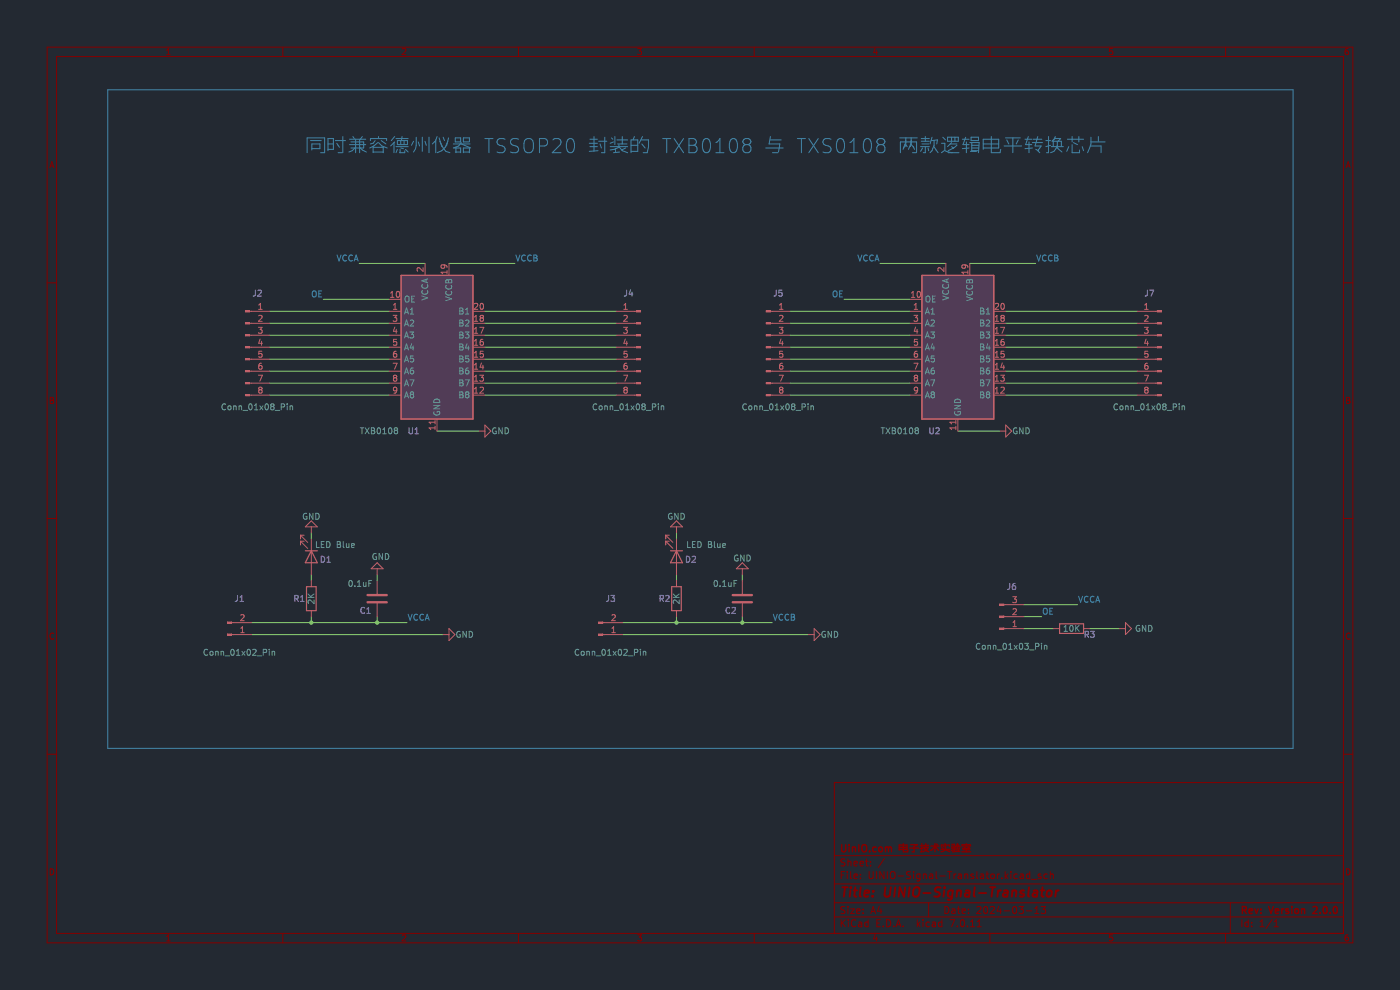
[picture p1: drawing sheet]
(kicad_sch (version 20230121) (generator eeschema)

 (paper "A4")

 (title_block
  (title "UINIO-Signal-Translator")
  (date "2024-03-13")
  (rev "Version 2.0.0")
  (company "UinIO.com 电子技术实验室"))

 (lib_symbols
  (symbol "Connector:Conn_01x02_Pin" (pin_names (offset 1.016) hide) (in_bom yes) (on_board yes)
   (property "Reference" "J" (at 0 2.54 0) (effects (font (size 1.27 1.27))))
   (property "Value" "Conn_01x02_Pin" (at 0 -5.08 0) (effects (font (size 1.27 1.27))))
   (property "Footprint" "" (at 0 0 0) (effects (font (size 1.27 1.27)) hide))
   (property "Datasheet" "~" (at 0 0 0) (effects (font (size 1.27 1.27)) hide))
   (property "ki_locked" "" (at 0 0 0) (effects (font (size 1.27 1.27))))
   (symbol "Conn_01x02_Pin_1_1"
    (polyline (pts (xy 1.27 -2.54) (xy 0.8636 -2.54)) (stroke (width 0.1524) (type default)) (fill (type none)))
    (polyline (pts (xy 1.27 0) (xy 0.8636 0)) (stroke (width 0.1524) (type default)) (fill (type none)))
    (rectangle (start 0.8636 -2.413) (end 0 -2.667) (stroke (width 0.1524) (type default)) (fill (type outline)))
    (rectangle (start 0.8636 0.127) (end 0 -0.127) (stroke (width 0.1524) (type default)) (fill (type outline)))
    (pin passive line (at 5.08 0 180) (length 3.81) (name "Pin_1" (effects (font (size 1.27 1.27)))) (number "1" (effects (font (size 1.27 1.27)))))
    (pin passive line (at 5.08 -2.54 180) (length 3.81) (name "Pin_2" (effects (font (size 1.27 1.27)))) (number "2" (effects (font (size 1.27 1.27)))))))
  (symbol "Connector:Conn_01x03_Pin" (pin_names (offset 1.016) hide) (in_bom yes) (on_board yes)
   (property "Reference" "J" (at 0 5.08 0) (effects (font (size 1.27 1.27))))
   (property "Value" "Conn_01x03_Pin" (at 0 -5.08 0) (effects (font (size 1.27 1.27))))
   (property "Footprint" "" (at 0 0 0) (effects (font (size 1.27 1.27)) hide))
   (property "Datasheet" "~" (at 0 0 0) (effects (font (size 1.27 1.27)) hide))
   (property "ki_locked" "" (at 0 0 0) (effects (font (size 1.27 1.27))))
   (symbol "Conn_01x03_Pin_1_1"
    (polyline (pts (xy 1.27 -2.54) (xy 0.8636 -2.54)) (stroke (width 0.1524) (type default)) (fill (type none)))
    (polyline (pts (xy 1.27 0) (xy 0.8636 0)) (stroke (width 0.1524) (type default)) (fill (type none)))
    (polyline (pts (xy 1.27 2.54) (xy 0.8636 2.54)) (stroke (width 0.1524) (type default)) (fill (type none)))
    (rectangle (start 0.8636 -2.413) (end 0 -2.667) (stroke (width 0.1524) (type default)) (fill (type outline)))
    (rectangle (start 0.8636 0.127) (end 0 -0.127) (stroke (width 0.1524) (type default)) (fill (type outline)))
    (rectangle (start 0.8636 2.667) (end 0 2.413) (stroke (width 0.1524) (type default)) (fill (type outline)))
    (pin passive line (at 5.08 2.54 180) (length 3.81) (name "Pin_1" (effects (font (size 1.27 1.27)))) (number "1" (effects (font (size 1.27 1.27)))))
    (pin passive line (at 5.08 0 180) (length 3.81) (name "Pin_2" (effects (font (size 1.27 1.27)))) (number "2" (effects (font (size 1.27 1.27)))))
    (pin passive line (at 5.08 -2.54 180) (length 3.81) (name "Pin_3" (effects (font (size 1.27 1.27)))) (number "3" (effects (font (size 1.27 1.27)))))))
  (symbol "Connector:Conn_01x08_Pin" (pin_names (offset 1.016) hide) (in_bom yes) (on_board yes)
   (property "Reference" "J" (at 0 10.16 0) (effects (font (size 1.27 1.27))))
   (property "Value" "Conn_01x08_Pin" (at 0 -12.7 0) (effects (font (size 1.27 1.27))))
   (property "Footprint" "" (at 0 0 0) (effects (font (size 1.27 1.27)) hide))
   (property "Datasheet" "~" (at 0 0 0) (effects (font (size 1.27 1.27)) hide))
   (property "ki_locked" "" (at 0 0 0) (effects (font (size 1.27 1.27))))
   (symbol "Conn_01x08_Pin_1_1"
    (polyline (pts (xy 1.27 -10.16) (xy 0.8636 -10.16)) (stroke (width 0.1524) (type default)) (fill (type none)))
    (polyline (pts (xy 1.27 -7.62) (xy 0.8636 -7.62)) (stroke (width 0.1524) (type default)) (fill (type none)))
    (polyline (pts (xy 1.27 -5.08) (xy 0.8636 -5.08)) (stroke (width 0.1524) (type default)) (fill (type none)))
    (polyline (pts (xy 1.27 -2.54) (xy 0.8636 -2.54)) (stroke (width 0.1524) (type default)) (fill (type none)))
    (polyline (pts (xy 1.27 0) (xy 0.8636 0)) (stroke (width 0.1524) (type default)) (fill (type none)))
    (polyline (pts (xy 1.27 2.54) (xy 0.8636 2.54)) (stroke (width 0.1524) (type default)) (fill (type none)))
    (polyline (pts (xy 1.27 5.08) (xy 0.8636 5.08)) (stroke (width 0.1524) (type default)) (fill (type none)))
    (polyline (pts (xy 1.27 7.62) (xy 0.8636 7.62)) (stroke (width 0.1524) (type default)) (fill (type none)))
    (rectangle (start 0.8636 -10.033) (end 0 -10.287) (stroke (width 0.1524) (type default)) (fill (type outline)))
    (rectangle (start 0.8636 -7.493) (end 0 -7.747) (stroke (width 0.1524) (type default)) (fill (type outline)))
    (rectangle (start 0.8636 -4.953) (end 0 -5.207) (stroke (width 0.1524) (type default)) (fill (type outline)))
    (rectangle (start 0.8636 -2.413) (end 0 -2.667) (stroke (width 0.1524) (type default)) (fill (type outline)))
    (rectangle (start 0.8636 0.127) (end 0 -0.127) (stroke (width 0.1524) (type default)) (fill (type outline)))
    (rectangle (start 0.8636 2.667) (end 0 2.413) (stroke (width 0.1524) (type default)) (fill (type outline)))
    (rectangle (start 0.8636 5.207) (end 0 4.953) (stroke (width 0.1524) (type default)) (fill (type outline)))
    (rectangle (start 0.8636 7.747) (end 0 7.493) (stroke (width 0.1524) (type default)) (fill (type outline)))
    (pin passive line (at 5.08 7.62 180) (length 3.81) (name "Pin_1" (effects (font (size 1.27 1.27)))) (number "1" (effects (font (size 1.27 1.27)))))
    (pin passive line (at 5.08 5.08 180) (length 3.81) (name "Pin_2" (effects (font (size 1.27 1.27)))) (number "2" (effects (font (size 1.27 1.27)))))
    (pin passive line (at 5.08 2.54 180) (length 3.81) (name "Pin_3" (effects (font (size 1.27 1.27)))) (number "3" (effects (font (size 1.27 1.27)))))
    (pin passive line (at 5.08 0 180) (length 3.81) (name "Pin_4" (effects (font (size 1.27 1.27)))) (number "4" (effects (font (size 1.27 1.27)))))
    (pin passive line (at 5.08 -2.54 180) (length 3.81) (name "Pin_5" (effects (font (size 1.27 1.27)))) (number "5" (effects (font (size 1.27 1.27)))))
    (pin passive line (at 5.08 -5.08 180) (length 3.81) (name "Pin_6" (effects (font (size 1.27 1.27)))) (number "6" (effects (font (size 1.27 1.27)))))
    (pin passive line (at 5.08 -7.62 180) (length 3.81) (name "Pin_7" (effects (font (size 1.27 1.27)))) (number "7" (effects (font (size 1.27 1.27)))))
    (pin passive line (at 5.08 -10.16 180) (length 3.81) (name "Pin_8" (effects (font (size 1.27 1.27)))) (number "8" (effects (font (size 1.27 1.27)))))))
  (symbol "Device:C" (pin_numbers hide) (pin_names (offset 0.254)) (in_bom yes) (on_board yes)
   (property "Reference" "C" (at 0.635 2.54 0) (effects (font (size 1.27 1.27)) (justify left)))
   (property "Value" "C" (at 0.635 -2.54 0) (effects (font (size 1.27 1.27)) (justify left)))
   (property "Footprint" "" (at 0.9652 -3.81 0) (effects (font (size 1.27 1.27)) hide))
   (property "Datasheet" "~" (at 0 0 0) (effects (font (size 1.27 1.27)) hide))
   (symbol "C_0_1"
    (polyline (pts (xy -2.032 -0.762) (xy 2.032 -0.762)) (stroke (width 0.508) (type default)) (fill (type none)))
    (polyline (pts (xy -2.032 0.762) (xy 2.032 0.762)) (stroke (width 0.508) (type default)) (fill (type none))))
   (symbol "C_1_1"
    (pin passive line (at 0 3.81 270) (length 2.794) (name "~" (effects (font (size 1.27 1.27)))) (number "1" (effects (font (size 1.27 1.27)))))
    (pin passive line (at 0 -3.81 90) (length 2.794) (name "~" (effects (font (size 1.27 1.27)))) (number "2" (effects (font (size 1.27 1.27)))))))
  (symbol "Device:LED" (pin_numbers hide) (pin_names (offset 1.016) hide) (in_bom yes) (on_board yes)
   (property "Reference" "D" (at 0 2.54 0) (effects (font (size 1.27 1.27))))
   (property "Value" "LED" (at 0 -2.54 0) (effects (font (size 1.27 1.27))))
   (property "Footprint" "" (at 0 0 0) (effects (font (size 1.27 1.27)) hide))
   (property "Datasheet" "~" (at 0 0 0) (effects (font (size 1.27 1.27)) hide))
   (symbol "LED_0_1"
    (polyline (pts (xy -1.27 -1.27) (xy -1.27 1.27)) (stroke (width 0.254) (type default)) (fill (type none)))
    (polyline (pts (xy -1.27 0) (xy 1.27 0)) (stroke (width 0) (type default)) (fill (type none)))
    (polyline (pts (xy 1.27 -1.27) (xy 1.27 1.27) (xy -1.27 0) (xy 1.27 -1.27)) (stroke (width 0.254) (type default)) (fill (type none)))
    (polyline (pts (xy -3.048 -0.762) (xy -4.572 -2.286) (xy -3.81 -2.286) (xy -4.572 -2.286) (xy -4.572 -1.524)) (stroke (width 0) (type default)) (fill (type none)))
    (polyline (pts (xy -1.778 -0.762) (xy -3.302 -2.286) (xy -2.54 -2.286) (xy -3.302 -2.286) (xy -3.302 -1.524)) (stroke (width 0) (type default)) (fill (type none))))
   (symbol "LED_1_1"
    (pin passive line (at -3.81 0 0) (length 2.54) (name "K" (effects (font (size 1.27 1.27)))) (number "1" (effects (font (size 1.27 1.27)))))
    (pin passive line (at 3.81 0 180) (length 2.54) (name "A" (effects (font (size 1.27 1.27)))) (number "2" (effects (font (size 1.27 1.27)))))))
  (symbol "Device:R" (pin_numbers hide) (pin_names (offset 0)) (in_bom yes) (on_board yes)
   (property "Reference" "R" (at 2.032 0 90) (effects (font (size 1.27 1.27))))
   (property "Value" "R" (at 0 0 90) (effects (font (size 1.27 1.27))))
   (property "Footprint" "" (at -1.778 0 90) (effects (font (size 1.27 1.27)) hide))
   (property "Datasheet" "~" (at 0 0 0) (effects (font (size 1.27 1.27)) hide))
   (symbol "R_0_1"
    (rectangle (start -1.016 -2.54) (end 1.016 2.54) (stroke (width 0.254) (type default)) (fill (type none))))
   (symbol "R_1_1"
    (pin passive line (at 0 3.81 270) (length 1.27) (name "~" (effects (font (size 1.27 1.27)))) (number "1" (effects (font (size 1.27 1.27)))))
    (pin passive line (at 0 -3.81 90) (length 1.27) (name "~" (effects (font (size 1.27 1.27)))) (number "2" (effects (font (size 1.27 1.27)))))))
  (symbol "Logic_LevelTranslator:TXS0108EPW" (in_bom yes) (on_board yes)
   (property "Reference" "U" (at -6.35 16.51 0) (effects (font (size 1.27 1.27))))
   (property "Value" "TXS0108EPW" (at 3.81 16.51 0) (effects (font (size 1.27 1.27)) (justify left)))
   (property "Footprint" "Package_SO:TSSOP-20_4.4x6.5mm_P0.65mm" (at 0 -19.05 0) (effects (font (size 1.27 1.27)) hide))
   (property "Datasheet" "www.ti.com/lit/ds/symlink/txs0108e.pdf" (at 0 -2.54 0) (effects (font (size 1.27 1.27)) hide))
   (symbol "TXS0108EPW_0_1"
    (rectangle (start -7.62 15.24) (end 7.62 -15.24) (stroke (width 0.254) (type default)) (fill (type background))))
   (symbol "TXS0108EPW_1_1"
    (pin bidirectional line (at -10.16 7.62 0) (length 2.54) (name "A1" (effects (font (size 1.27 1.27)))) (number "1" (effects (font (size 1.27 1.27)))))
    (pin input line (at -10.16 10.16 0) (length 2.54) (name "OE" (effects (font (size 1.27 1.27)))) (number "10" (effects (font (size 1.27 1.27)))))
    (pin power_in line (at 0 -17.78 90) (length 2.54) (name "GND" (effects (font (size 1.27 1.27)))) (number "11" (effects (font (size 1.27 1.27)))))
    (pin bidirectional line (at 10.16 -10.16 180) (length 2.54) (name "B8" (effects (font (size 1.27 1.27)))) (number "12" (effects (font (size 1.27 1.27)))))
    (pin bidirectional line (at 10.16 -7.62 180) (length 2.54) (name "B7" (effects (font (size 1.27 1.27)))) (number "13" (effects (font (size 1.27 1.27)))))
    (pin bidirectional line (at 10.16 -5.08 180) (length 2.54) (name "B6" (effects (font (size 1.27 1.27)))) (number "14" (effects (font (size 1.27 1.27)))))
    (pin bidirectional line (at 10.16 -2.54 180) (length 2.54) (name "B5" (effects (font (size 1.27 1.27)))) (number "15" (effects (font (size 1.27 1.27)))))
    (pin bidirectional line (at 10.16 0 180) (length 2.54) (name "B4" (effects (font (size 1.27 1.27)))) (number "16" (effects (font (size 1.27 1.27)))))
    (pin bidirectional line (at 10.16 2.54 180) (length 2.54) (name "B3" (effects (font (size 1.27 1.27)))) (number "17" (effects (font (size 1.27 1.27)))))
    (pin bidirectional line (at 10.16 5.08 180) (length 2.54) (name "B2" (effects (font (size 1.27 1.27)))) (number "18" (effects (font (size 1.27 1.27)))))
    (pin power_in line (at 2.54 17.78 270) (length 2.54) (name "VCCB" (effects (font (size 1.27 1.27)))) (number "19" (effects (font (size 1.27 1.27)))))
    (pin power_in line (at -2.54 17.78 270) (length 2.54) (name "VCCA" (effects (font (size 1.27 1.27)))) (number "2" (effects (font (size 1.27 1.27)))))
    (pin bidirectional line (at 10.16 7.62 180) (length 2.54) (name "B1" (effects (font (size 1.27 1.27)))) (number "20" (effects (font (size 1.27 1.27)))))
    (pin bidirectional line (at -10.16 5.08 0) (length 2.54) (name "A2" (effects (font (size 1.27 1.27)))) (number "3" (effects (font (size 1.27 1.27)))))
    (pin bidirectional line (at -10.16 2.54 0) (length 2.54) (name "A3" (effects (font (size 1.27 1.27)))) (number "4" (effects (font (size 1.27 1.27)))))
    (pin bidirectional line (at -10.16 0 0) (length 2.54) (name "A4" (effects (font (size 1.27 1.27)))) (number "5" (effects (font (size 1.27 1.27)))))
    (pin bidirectional line (at -10.16 -2.54 0) (length 2.54) (name "A5" (effects (font (size 1.27 1.27)))) (number "6" (effects (font (size 1.27 1.27)))))
    (pin bidirectional line (at -10.16 -5.08 0) (length 2.54) (name "A6" (effects (font (size 1.27 1.27)))) (number "7" (effects (font (size 1.27 1.27)))))
    (pin bidirectional line (at -10.16 -7.62 0) (length 2.54) (name "A7" (effects (font (size 1.27 1.27)))) (number "8" (effects (font (size 1.27 1.27)))))
    (pin bidirectional line (at -10.16 -10.16 0) (length 2.54) (name "A8" (effects (font (size 1.27 1.27)))) (number "9" (effects (font (size 1.27 1.27)))))))
  (symbol "power:GND" (power) (pin_names (offset 0)) (in_bom yes) (on_board yes)
   (property "Reference" "#PWR" (at 0 -6.35 0) (effects (font (size 1.27 1.27)) hide))
   (property "Value" "GND" (at 0 -3.81 0) (effects (font (size 1.27 1.27))))
   (property "Footprint" "" (at 0 0 0) (effects (font (size 1.27 1.27)) hide))
   (property "Datasheet" "" (at 0 0 0) (effects (font (size 1.27 1.27)) hide))
   (symbol "GND_0_1"
    (polyline (pts (xy 0 0) (xy 0 -1.27) (xy 1.27 -1.27) (xy 0 -2.54) (xy -1.27 -1.27) (xy 0 -1.27)) (stroke (width 0) (type default)) (fill (type none))))
   (symbol "GND_1_1"
    (pin power_in line (at 0 0 270) (length 0) hide (name "GND" (effects (font (size 1.27 1.27)))) (number "1" (effects (font (size 1.27 1.27))))))))

 (junction (at 66.04 132.08) (diameter 0) (color 0 0 0 0))
 (junction (at 157.48 132.08) (diameter 0) (color 0 0 0 0))
 (junction (at 80.01 132.08) (diameter 0) (color 0 0 0 0))
 (junction (at 143.51 132.08) (diameter 0) (color 0 0 0 0))

 (wire (pts (xy 102.87 78.74) (xy 130.81 78.74)) (stroke (width 0) (type default)))
 (wire (pts (xy 66.04 130.81) (xy 66.04 132.08)) (stroke (width 0) (type default)))
 (wire (pts (xy 143.51 132.08) (xy 132.08 132.08)) (stroke (width 0) (type default)))
 (wire (pts (xy 167.64 76.2) (xy 193.04 76.2)) (stroke (width 0) (type default)))
 (wire (pts (xy 167.64 78.74) (xy 193.04 78.74)) (stroke (width 0) (type default)))
 (wire (pts (xy 80.01 130.81) (xy 80.01 132.08)) (stroke (width 0) (type default)))
 (wire (pts (xy 143.51 113.03) (xy 143.51 114.3)) (stroke (width 0) (type default)))
 (wire (pts (xy 66.04 121.92) (xy 66.04 123.19)) (stroke (width 0) (type default)))
 (wire (pts (xy 217.17 130.81) (xy 220.98 130.81)) (stroke (width 0) (type default)))
 (wire (pts (xy 213.36 71.12) (xy 241.3 71.12)) (stroke (width 0) (type default)))
 (wire (pts (xy 57.15 83.82) (xy 82.55 83.82)) (stroke (width 0) (type default)))
 (wire (pts (xy 143.51 121.92) (xy 143.51 123.19)) (stroke (width 0) (type default)))
 (wire (pts (xy 57.15 78.74) (xy 82.55 78.74)) (stroke (width 0) (type default)))
 (wire (pts (xy 212.09 91.44) (xy 203.2 91.44)) (stroke (width 0) (type default)))
 (wire (pts (xy 53.34 134.62) (xy 93.98 134.62)) (stroke (width 0) (type default)))
 (wire (pts (xy 80.01 132.08) (xy 86.36 132.08)) (stroke (width 0) (type default)))
 (wire (pts (xy 102.87 66.04) (xy 130.81 66.04)) (stroke (width 0) (type default)))
 (wire (pts (xy 157.48 130.81) (xy 157.48 132.08)) (stroke (width 0) (type default)))
 (wire (pts (xy 102.87 83.82) (xy 130.81 83.82)) (stroke (width 0) (type default)))
 (wire (pts (xy 102.87 73.66) (xy 130.81 73.66)) (stroke (width 0) (type default)))
 (wire (pts (xy 157.48 132.08) (xy 143.51 132.08)) (stroke (width 0) (type default)))
 (wire (pts (xy 102.87 68.58) (xy 130.81 68.58)) (stroke (width 0) (type default)))
 (wire (pts (xy 57.15 76.2) (xy 82.55 76.2)) (stroke (width 0) (type default)))
 (wire (pts (xy 205.74 55.88) (xy 219.71 55.88)) (stroke (width 0) (type default)))
 (wire (pts (xy 213.36 68.58) (xy 241.3 68.58)) (stroke (width 0) (type default)))
 (wire (pts (xy 57.15 71.12) (xy 82.55 71.12)) (stroke (width 0) (type default)))
 (wire (pts (xy 102.87 81.28) (xy 130.81 81.28)) (stroke (width 0) (type default)))
 (wire (pts (xy 213.36 73.66) (xy 241.3 73.66)) (stroke (width 0) (type default)))
 (wire (pts (xy 213.36 83.82) (xy 241.3 83.82)) (stroke (width 0) (type default)))
 (wire (pts (xy 167.64 66.04) (xy 193.04 66.04)) (stroke (width 0) (type default)))
 (wire (pts (xy 167.64 83.82) (xy 193.04 83.82)) (stroke (width 0) (type default)))
 (wire (pts (xy 167.64 81.28) (xy 193.04 81.28)) (stroke (width 0) (type default)))
 (wire (pts (xy 57.15 66.04) (xy 82.55 66.04)) (stroke (width 0) (type default)))
 (wire (pts (xy 157.48 121.92) (xy 157.48 123.19)) (stroke (width 0) (type default)))
 (wire (pts (xy 53.34 132.08) (xy 66.04 132.08)) (stroke (width 0) (type default)))
 (wire (pts (xy 213.36 76.2) (xy 241.3 76.2)) (stroke (width 0) (type default)))
 (wire (pts (xy 167.64 71.12) (xy 193.04 71.12)) (stroke (width 0) (type default)))
 (wire (pts (xy 179.07 63.5) (xy 193.04 63.5)) (stroke (width 0) (type default)))
 (wire (pts (xy 80.01 121.92) (xy 80.01 123.19)) (stroke (width 0) (type default)))
 (wire (pts (xy 163.83 132.08) (xy 157.48 132.08)) (stroke (width 0) (type default)))
 (wire (pts (xy 213.36 81.28) (xy 241.3 81.28)) (stroke (width 0) (type default)))
 (wire (pts (xy 132.08 134.62) (xy 171.45 134.62)) (stroke (width 0) (type default)))
 (wire (pts (xy 102.87 71.12) (xy 130.81 71.12)) (stroke (width 0) (type default)))
 (wire (pts (xy 66.04 113.03) (xy 66.04 114.3)) (stroke (width 0) (type default)))
 (wire (pts (xy 217.17 133.35) (xy 223.52 133.35)) (stroke (width 0) (type default)))
 (wire (pts (xy 167.64 73.66) (xy 193.04 73.66)) (stroke (width 0) (type default)))
 (wire (pts (xy 57.15 81.28) (xy 82.55 81.28)) (stroke (width 0) (type default)))
 (wire (pts (xy 95.25 55.88) (xy 109.22 55.88)) (stroke (width 0) (type default)))
 (wire (pts (xy 66.04 132.08) (xy 80.01 132.08)) (stroke (width 0) (type default)))
 (wire (pts (xy 217.17 128.27) (xy 228.6 128.27)) (stroke (width 0) (type default)))
 (wire (pts (xy 68.58 63.5) (xy 82.55 63.5)) (stroke (width 0) (type default)))
 (wire (pts (xy 213.36 66.04) (xy 241.3 66.04)) (stroke (width 0) (type default)))
 (wire (pts (xy 213.36 78.74) (xy 241.3 78.74)) (stroke (width 0) (type default)))
 (wire (pts (xy 167.64 68.58) (xy 193.04 68.58)) (stroke (width 0) (type default)))
 (wire (pts (xy 102.87 76.2) (xy 130.81 76.2)) (stroke (width 0) (type default)))
 (wire (pts (xy 76.2 55.88) (xy 90.17 55.88)) (stroke (width 0) (type default)))
 (wire (pts (xy 57.15 68.58) (xy 82.55 68.58)) (stroke (width 0) (type default)))
 (wire (pts (xy 57.15 73.66) (xy 82.55 73.66)) (stroke (width 0) (type default)))
 (wire (pts (xy 186.69 55.88) (xy 200.66 55.88)) (stroke (width 0) (type default)))
 (wire (pts (xy 231.14 133.35) (xy 237.49 133.35)) (stroke (width 0) (type default)))
 (wire (pts (xy 143.51 130.81) (xy 143.51 132.08)) (stroke (width 0) (type default)))
 (wire (pts (xy 101.6 91.44) (xy 92.71 91.44)) (stroke (width 0) (type default)))

 (rectangle (start 22.86 19.05) (end 274.32 158.75) (stroke (width 0) (type default)) (fill (type none)))

 (text "同时兼容德州仪器 TSSOP20 封装的 TXB0108 与 TXS0108 两款逻辑电平转换芯片" (at 64.77 33.02 0) (effects (font (size 3 3)) (justify left bottom)))

 (label "OE" (at 68.58 63.5 180) (fields_autoplaced) (effects (font (size 1.27 1.27)) (justify right bottom)))
 (label "VCCA" (at 186.69 55.88 180) (fields_autoplaced) (effects (font (size 1.27 1.27)) (justify right bottom)))
 (label "VCCB" (at 109.22 55.88 0) (fields_autoplaced) (effects (font (size 1.27 1.27)) (justify left bottom)))
 (label "VCCB" (at 219.71 55.88 0) (fields_autoplaced) (effects (font (size 1.27 1.27)) (justify left bottom)))
 (label "VCCB" (at 163.83 132.08 0) (fields_autoplaced) (effects (font (size 1.27 1.27)) (justify left bottom)))
 (label "VCCA" (at 86.36 132.08 0) (fields_autoplaced) (effects (font (size 1.27 1.27)) (justify left bottom)))
 (label "OE" (at 220.98 130.81 0) (fields_autoplaced) (effects (font (size 1.27 1.27)) (justify left bottom)))
 (label "VCCA" (at 76.2 55.88 180) (fields_autoplaced) (effects (font (size 1.27 1.27)) (justify right bottom)))
 (label "VCCA" (at 228.6 128.27 0) (fields_autoplaced) (effects (font (size 1.27 1.27)) (justify left bottom)))
 (label "OE" (at 179.07 63.5 180) (fields_autoplaced) (effects (font (size 1.27 1.27)) (justify right bottom)))

 (symbol (lib_id "Connector:Conn_01x02_Pin") (at 127 134.62 0) (mirror x) (unit 1) (in_bom yes) (on_board yes) (dnp no)
  (property "Reference" "J3" (at 129.54 127 0) (effects (font (size 1.27 1.27))))
  (property "Value" "Conn_01x02_Pin" (at 129.54 138.43 0) (effects (font (size 1.27 1.27))))
  (property "Footprint" "Connector_PinHeader_2.54mm:PinHeader_1x02_P2.54mm_Vertical" (at 127 134.62 0) (effects (font (size 1.27 1.27)) hide))
  (property "Datasheet" "~" (at 127 134.62 0) (effects (font (size 1.27 1.27)) hide)) (pin "2") (pin "1")
  (instances (project "UINIO-Signal-Translator" (path "" (reference "J3") (unit 1)))))

 (symbol (lib_id "Connector:Conn_01x02_Pin") (at 48.26 134.62 0) (mirror x) (unit 1) (in_bom yes) (on_board yes) (dnp no)
  (property "Reference" "J1" (at 50.8 127 0) (effects (font (size 1.27 1.27))))
  (property "Value" "Conn_01x02_Pin" (at 50.8 138.43 0) (effects (font (size 1.27 1.27))))
  (property "Footprint" "Connector_PinHeader_2.54mm:PinHeader_1x02_P2.54mm_Vertical" (at 48.26 134.62 0) (effects (font (size 1.27 1.27)) hide))
  (property "Datasheet" "~" (at 48.26 134.62 0) (effects (font (size 1.27 1.27)) hide)) (pin "2") (pin "1")
  (instances (project "UINIO-Signal-Translator" (path "" (reference "J1") (unit 1)))))

 (symbol (lib_id "Connector:Conn_01x08_Pin") (at 135.89 73.66 0) (mirror y) (unit 1) (in_bom yes) (on_board yes) (dnp no)
  (property "Reference" "J4" (at 133.35 62.23 0) (effects (font (size 1.27 1.27))))
  (property "Value" "Conn_01x08_Pin" (at 133.35 86.36 0) (effects (font (size 1.27 1.27))))
  (property "Footprint" "Connector_PinHeader_2.54mm:PinHeader_1x08_P2.54mm_Vertical" (at 135.89 73.66 0) (effects (font (size 1.27 1.27)) hide))
  (property "Datasheet" "~" (at 135.89 73.66 0) (effects (font (size 1.27 1.27)) hide)) (pin "1") (pin "7") (pin "6") (pin "5") (pin "2") (pin "3") (pin "8") (pin "4")
  (instances (project "UINIO-Signal-Translator" (path "" (reference "J4") (unit 1)))))

 (symbol (lib_id "power:GND") (at 80.01 121.92 180) (unit 1) (in_bom yes) (on_board yes) (dnp no)
  (property "Reference" "#PWR02" (at 80.01 115.57 0) (effects (font (size 1.27 1.27)) hide))
  (property "Value" "GND" (at 78.74 118.11 0) (effects (font (size 1.27 1.27)) (justify right)))
  (property "Footprint" "" (at 80.01 121.92 0) (effects (font (size 1.27 1.27)) hide))
  (property "Datasheet" "" (at 80.01 121.92 0) (effects (font (size 1.27 1.27)) hide)) (pin "1")
  (instances (project "UINIO-Signal-Translator" (path "" (reference "#PWR02") (unit 1)))))

 (symbol (lib_id "Connector:Conn_01x08_Pin") (at 52.07 73.66 0) (unit 1) (in_bom yes) (on_board yes) (dnp no)
  (property "Reference" "J2" (at 54.61 62.23 0) (effects (font (size 1.27 1.27))))
  (property "Value" "Conn_01x08_Pin" (at 54.61 86.36 0) (effects (font (size 1.27 1.27))))
  (property "Footprint" "Connector_PinHeader_2.54mm:PinHeader_1x08_P2.54mm_Vertical" (at 52.07 73.66 0) (effects (font (size 1.27 1.27)) hide))
  (property "Datasheet" "~" (at 52.07 73.66 0) (effects (font (size 1.27 1.27)) hide)) (pin "1") (pin "7") (pin "6") (pin "5") (pin "2") (pin "3") (pin "8") (pin "4")
  (instances (project "UINIO-Signal-Translator" (path "" (reference "J2") (unit 1)))))

 (symbol (lib_id "power:GND") (at 143.51 113.03 180) (unit 1) (in_bom yes) (on_board yes) (dnp no)
  (property "Reference" "#PWR05" (at 143.51 106.68 0) (effects (font (size 1.27 1.27)) hide))
  (property "Value" "GND" (at 141.4526 109.5756 0) (effects (font (size 1.27 1.27)) (justify right)))
  (property "Footprint" "" (at 143.51 113.03 0) (effects (font (size 1.27 1.27)) hide))
  (property "Datasheet" "" (at 143.51 113.03 0) (effects (font (size 1.27 1.27)) hide)) (pin "1")
  (instances (project "UINIO-Signal-Translator" (path "" (reference "#PWR05") (unit 1)))))

 (symbol (lib_id "Logic_LevelTranslator:TXS0108EPW") (at 203.2 73.66 0) (unit 1) (in_bom yes) (on_board yes) (dnp no)
  (property "Reference" "U2" (at 196.85 91.44 0) (effects (font (size 1.27 1.27)) (justify left)))
  (property "Value" "TXB0108" (at 186.69 91.44 0) (effects (font (size 1.27 1.27)) (justify left)))
  (property "Footprint" "Package_SO:TSSOP-20_4.4x6.5mm_P0.65mm" (at 203.2 92.71 0) (effects (font (size 1.27 1.27)) hide))
  (property "Datasheet" "www.ti.com/lit/ds/symlink/txs0108e.pdf" (at 203.2 76.2 0) (effects (font (size 1.27 1.27)) hide)) (pin "3") (pin "1") (pin "19") (pin "4") (pin "9") (pin "5") (pin "6") (pin "12") (pin "15") (pin "20") (pin "18") (pin "13") (pin "17") (pin "8") (pin "14") (pin "16") (pin "7") (pin "11") (pin "10") (pin "2")
  (instances (project "UINIO-Signal-Translator" (path "" (reference "U2") (unit 1)))))

 (symbol (lib_id "Logic_LevelTranslator:TXS0108EPW") (at 92.71 73.66 0) (unit 1) (in_bom yes) (on_board yes) (dnp no)
  (property "Reference" "U1" (at 86.36 91.44 0) (effects (font (size 1.27 1.27)) (justify left)))
  (property "Value" "TXB0108" (at 76.2 91.44 0) (effects (font (size 1.27 1.27)) (justify left)))
  (property "Footprint" "Package_SO:TSSOP-20_4.4x6.5mm_P0.65mm" (at 92.71 92.71 0) (effects (font (size 1.27 1.27)) hide))
  (property "Datasheet" "www.ti.com/lit/ds/symlink/txs0108e.pdf" (at 92.71 76.2 0) (effects (font (size 1.27 1.27)) hide)) (pin "3") (pin "1") (pin "19") (pin "4") (pin "9") (pin "5") (pin "6") (pin "12") (pin "15") (pin "20") (pin "18") (pin "13") (pin "17") (pin "8") (pin "14") (pin "16") (pin "7") (pin "11") (pin "10") (pin "2")
  (instances (project "UINIO-Signal-Translator" (path "" (reference "U1") (unit 1)))))

 (symbol (lib_id "Device:LED") (at 66.04 118.11 270) (unit 1) (in_bom yes) (on_board yes) (dnp no)
  (property "Reference" "D1" (at 69.088 118.6942 90) (effects (font (size 1.27 1.27))))
  (property "Value" "LED Blue" (at 71.12 115.57 90) (effects (font (size 1.27 1.27))))
  (property "Footprint" "LED_SMD:LED_0603_1608Metric" (at 66.04 118.11 0) (effects (font (size 1.27 1.27)) hide))
  (property "Datasheet" "~" (at 66.04 118.11 0) (effects (font (size 1.27 1.27)) hide)) (pin "2") (pin "1")
  (instances (project "UINIO-Signal-Translator" (path "" (reference "D1") (unit 1))) (project "UINIO-USB-Serial" (path "" (reference "D?") (unit 1)))))

 (symbol (lib_id "Device:LED") (at 143.51 118.11 270) (unit 1) (in_bom yes) (on_board yes) (dnp no)
  (property "Reference" "D2" (at 146.558 118.6942 90) (effects (font (size 1.27 1.27))))
  (property "Value" "LED Blue" (at 149.86 115.57 90) (effects (font (size 1.27 1.27))))
  (property "Footprint" "LED_SMD:LED_0603_1608Metric" (at 143.51 118.11 0) (effects (font (size 1.27 1.27)) hide))
  (property "Datasheet" "~" (at 143.51 118.11 0) (effects (font (size 1.27 1.27)) hide)) (pin "2") (pin "1")
  (instances (project "UINIO-Signal-Translator" (path "" (reference "D2") (unit 1))) (project "UINIO-USB-Serial" (path "" (reference "D?") (unit 1)))))

 (symbol (lib_id "power:GND") (at 93.98 134.62 90) (unit 1) (in_bom yes) (on_board yes) (dnp no)
  (property "Reference" "#PWR03" (at 100.33 134.62 0) (effects (font (size 1.27 1.27)) hide))
  (property "Value" "GND" (at 96.52 134.62 90) (effects (font (size 1.27 1.27)) (justify right)))
  (property "Footprint" "" (at 93.98 134.62 0) (effects (font (size 1.27 1.27)) hide))
  (property "Datasheet" "" (at 93.98 134.62 0) (effects (font (size 1.27 1.27)) hide)) (pin "1")
  (instances (project "UINIO-Signal-Translator" (path "" (reference "#PWR03") (unit 1)))))

 (symbol (lib_id "power:GND") (at 157.48 121.92 180) (unit 1) (in_bom yes) (on_board yes) (dnp no)
  (property "Reference" "#PWR06" (at 157.48 115.57 0) (effects (font (size 1.27 1.27)) hide))
  (property "Value" "GND" (at 155.448 118.4402 0) (effects (font (size 1.27 1.27)) (justify right)))
  (property "Footprint" "" (at 157.48 121.92 0) (effects (font (size 1.27 1.27)) hide))
  (property "Datasheet" "" (at 157.48 121.92 0) (effects (font (size 1.27 1.27)) hide)) (pin "1")
  (instances (project "UINIO-Signal-Translator" (path "" (reference "#PWR06") (unit 1)))))

 (symbol (lib_id "Device:C") (at 80.01 127 0) (unit 1) (in_bom yes) (on_board yes) (dnp no)
  (property "Reference" "C?" (at 76.2 129.54 0) (effects (font (size 1.27 1.27)) (justify left)))
  (property "Value" "0.1uF" (at 73.66 123.825 0) (effects (font (size 1.27 1.27)) (justify left)))
  (property "Footprint" "Capacitor_SMD:C_0603_1608Metric" (at 80.9752 130.81 0) (effects (font (size 1.27 1.27)) hide))
  (property "Datasheet" "~" (at 80.01 127 0) (effects (font (size 1.27 1.27)) hide)) (pin "1") (pin "2")
  (instances (project "UINIO-MCU-ESP32S3" (path "" (reference "C?") (unit 1))) (project "UINIO-Signal-Translator" (path "" (reference "C1") (unit 1))) (project "UINIO-USB-Serial" (path "" (reference "C?") (unit 1)))))

 (symbol (lib_id "Device:R") (at 66.04 127 180) (unit 1) (in_bom yes) (on_board yes) (dnp no)
  (property "Reference" "R1" (at 63.5 127 0) (effects (font (size 1.27 1.27))))
  (property "Value" "2K" (at 66.04 127 90) (effects (font (size 1.27 1.27))))
  (property "Footprint" "Resistor_SMD:R_0603_1608Metric" (at 67.818 127 90) (effects (font (size 1.27 1.27)) hide))
  (property "Datasheet" "~" (at 66.04 127 0) (effects (font (size 1.27 1.27)) hide)) (pin "1") (pin "2")
  (instances (project "UINIO-Signal-Translator" (path "" (reference "R1") (unit 1))) (project "UINIO-USB-Serial" (path "" (reference "R?") (unit 1)))))

 (symbol (lib_id "Device:C") (at 157.48 127 0) (unit 1) (in_bom yes) (on_board yes) (dnp no)
  (property "Reference" "C?" (at 153.67 129.54 0) (effects (font (size 1.27 1.27)) (justify left)))
  (property "Value" "0.1uF" (at 151.13 123.825 0) (effects (font (size 1.27 1.27)) (justify left)))
  (property "Footprint" "Capacitor_SMD:C_0603_1608Metric" (at 158.4452 130.81 0) (effects (font (size 1.27 1.27)) hide))
  (property "Datasheet" "~" (at 157.48 127 0) (effects (font (size 1.27 1.27)) hide)) (pin "1") (pin "2")
  (instances (project "UINIO-MCU-ESP32S3" (path "" (reference "C?") (unit 1))) (project "UINIO-Signal-Translator" (path "" (reference "C2") (unit 1))) (project "UINIO-USB-Serial" (path "" (reference "C?") (unit 1)))))

 (symbol (lib_id "power:GND") (at 101.6 91.44 90) (unit 1) (in_bom yes) (on_board yes) (dnp no)
  (property "Reference" "#PWR04" (at 107.95 91.44 0) (effects (font (size 1.27 1.27)) hide))
  (property "Value" "GND" (at 104.14 91.44 90) (effects (font (size 1.27 1.27)) (justify right)))
  (property "Footprint" "" (at 101.6 91.44 0) (effects (font (size 1.27 1.27)) hide))
  (property "Datasheet" "" (at 101.6 91.44 0) (effects (font (size 1.27 1.27)) hide)) (pin "1")
  (instances (project "UINIO-Signal-Translator" (path "" (reference "#PWR04") (unit 1)))))

 (symbol (lib_id "Connector:Conn_01x03_Pin") (at 212.09 130.81 0) (mirror x) (unit 1) (in_bom yes) (on_board yes) (dnp no)
  (property "Reference" "J6" (at 214.63 124.46 0) (effects (font (size 1.27 1.27))))
  (property "Value" "Conn_01x03_Pin" (at 214.63 137.16 0) (effects (font (size 1.27 1.27))))
  (property "Footprint" "Connector_PinHeader_2.54mm:PinHeader_1x03_P2.54mm_Vertical" (at 212.09 130.81 0) (effects (font (size 1.27 1.27)) hide))
  (property "Datasheet" "~" (at 212.09 130.81 0) (effects (font (size 1.27 1.27)) hide)) (pin "2") (pin "1") (pin "3")
  (instances (project "UINIO-Signal-Translator" (path "" (reference "J6") (unit 1)))))

 (symbol (lib_id "Connector:Conn_01x08_Pin") (at 246.38 73.66 0) (mirror y) (unit 1) (in_bom yes) (on_board yes) (dnp no)
  (property "Reference" "J7" (at 243.84 62.23 0) (effects (font (size 1.27 1.27))))
  (property "Value" "Conn_01x08_Pin" (at 243.84 86.36 0) (effects (font (size 1.27 1.27))))
  (property "Footprint" "Connector_PinHeader_2.54mm:PinHeader_1x08_P2.54mm_Vertical" (at 246.38 73.66 0) (effects (font (size 1.27 1.27)) hide))
  (property "Datasheet" "~" (at 246.38 73.66 0) (effects (font (size 1.27 1.27)) hide)) (pin "1") (pin "7") (pin "6") (pin "5") (pin "2") (pin "3") (pin "8") (pin "4")
  (instances (project "UINIO-Signal-Translator" (path "" (reference "J7") (unit 1)))))

 (symbol (lib_id "Device:R") (at 227.33 133.35 270) (unit 1) (in_bom yes) (on_board yes) (dnp no)
  (property "Reference" "R3" (at 231.14 134.62 90) (effects (font (size 1.27 1.27))))
  (property "Value" "10K" (at 227.33 133.35 90) (effects (font (size 1.27 1.27))))
  (property "Footprint" "Resistor_SMD:R_0603_1608Metric" (at 227.33 131.572 90) (effects (font (size 1.27 1.27)) hide))
  (property "Datasheet" "~" (at 227.33 133.35 0) (effects (font (size 1.27 1.27)) hide)) (pin "1") (pin "2")
  (instances (project "UINIO-Signal-Translator" (path "" (reference "R3") (unit 1))) (project "UINIO-USB-Serial" (path "" (reference "R?") (unit 1)))))

 (symbol (lib_id "power:GND") (at 212.09 91.44 90) (unit 1) (in_bom yes) (on_board yes) (dnp no)
  (property "Reference" "#PWR08" (at 218.44 91.44 0) (effects (font (size 1.27 1.27)) hide))
  (property "Value" "GND" (at 214.63 91.44 90) (effects (font (size 1.27 1.27)) (justify right)))
  (property "Footprint" "" (at 212.09 91.44 0) (effects (font (size 1.27 1.27)) hide))
  (property "Datasheet" "" (at 212.09 91.44 0) (effects (font (size 1.27 1.27)) hide)) (pin "1")
  (instances (project "UINIO-Signal-Translator" (path "" (reference "#PWR08") (unit 1)))))

 (symbol (lib_id "Connector:Conn_01x08_Pin") (at 162.56 73.66 0) (unit 1) (in_bom yes) (on_board yes) (dnp no)
  (property "Reference" "J5" (at 165.1 62.23 0) (effects (font (size 1.27 1.27))))
  (property "Value" "Conn_01x08_Pin" (at 165.1 86.36 0) (effects (font (size 1.27 1.27))))
  (property "Footprint" "Connector_PinHeader_2.54mm:PinHeader_1x08_P2.54mm_Vertical" (at 162.56 73.66 0) (effects (font (size 1.27 1.27)) hide))
  (property "Datasheet" "~" (at 162.56 73.66 0) (effects (font (size 1.27 1.27)) hide)) (pin "1") (pin "7") (pin "6") (pin "5") (pin "2") (pin "3") (pin "8") (pin "4")
  (instances (project "UINIO-Signal-Translator" (path "" (reference "J5") (unit 1)))))

 (symbol (lib_id "Device:R") (at 143.51 127 180) (unit 1) (in_bom yes) (on_board yes) (dnp no)
  (property "Reference" "R2" (at 140.97 127 0) (effects (font (size 1.27 1.27))))
  (property "Value" "2K" (at 143.51 127 90) (effects (font (size 1.27 1.27))))
  (property "Footprint" "Resistor_SMD:R_0603_1608Metric" (at 145.288 127 90) (effects (font (size 1.27 1.27)) hide))
  (property "Datasheet" "~" (at 143.51 127 0) (effects (font (size 1.27 1.27)) hide)) (pin "1") (pin "2")
  (instances (project "UINIO-Signal-Translator" (path "" (reference "R2") (unit 1))) (project "UINIO-USB-Serial" (path "" (reference "R?") (unit 1)))))

 (symbol (lib_id "power:GND") (at 171.45 134.62 90) (unit 1) (in_bom yes) (on_board yes) (dnp no)
  (property "Reference" "#PWR07" (at 177.8 134.62 0) (effects (font (size 1.27 1.27)) hide))
  (property "Value" "GND" (at 173.99 134.62 90) (effects (font (size 1.27 1.27)) (justify right)))
  (property "Footprint" "" (at 171.45 134.62 0) (effects (font (size 1.27 1.27)) hide))
  (property "Datasheet" "" (at 171.45 134.62 0) (effects (font (size 1.27 1.27)) hide)) (pin "1")
  (instances (project "UINIO-Signal-Translator" (path "" (reference "#PWR07") (unit 1)))))

 (symbol (lib_id "power:GND") (at 237.49 133.35 90) (unit 1) (in_bom yes) (on_board yes) (dnp no)
  (property "Reference" "#PWR09" (at 243.84 133.35 0) (effects (font (size 1.27 1.27)) hide))
  (property "Value" "GND" (at 240.665 133.35 90) (effects (font (size 1.27 1.27)) (justify right)))
  (property "Footprint" "" (at 237.49 133.35 0) (effects (font (size 1.27 1.27)) hide))
  (property "Datasheet" "" (at 237.49 133.35 0) (effects (font (size 1.27 1.27)) hide)) (pin "1")
  (instances (project "UINIO-Signal-Translator" (path "" (reference "#PWR09") (unit 1)))))

 (symbol (lib_id "power:GND") (at 66.04 113.03 180) (unit 1) (in_bom yes) (on_board yes) (dnp no)
  (property "Reference" "#PWR01" (at 66.04 106.68 0) (effects (font (size 1.27 1.27)) hide))
  (property "Value" "GND" (at 63.9826 109.5756 0) (effects (font (size 1.27 1.27)) (justify right)))
  (property "Footprint" "" (at 66.04 113.03 0) (effects (font (size 1.27 1.27)) hide))
  (property "Datasheet" "" (at 66.04 113.03 0) (effects (font (size 1.27 1.27)) hide)) (pin "1")
  (instances (project "UINIO-Signal-Translator" (path "" (reference "#PWR01") (unit 1)))))

 (sheet_instances (path "" (page "1"))))
